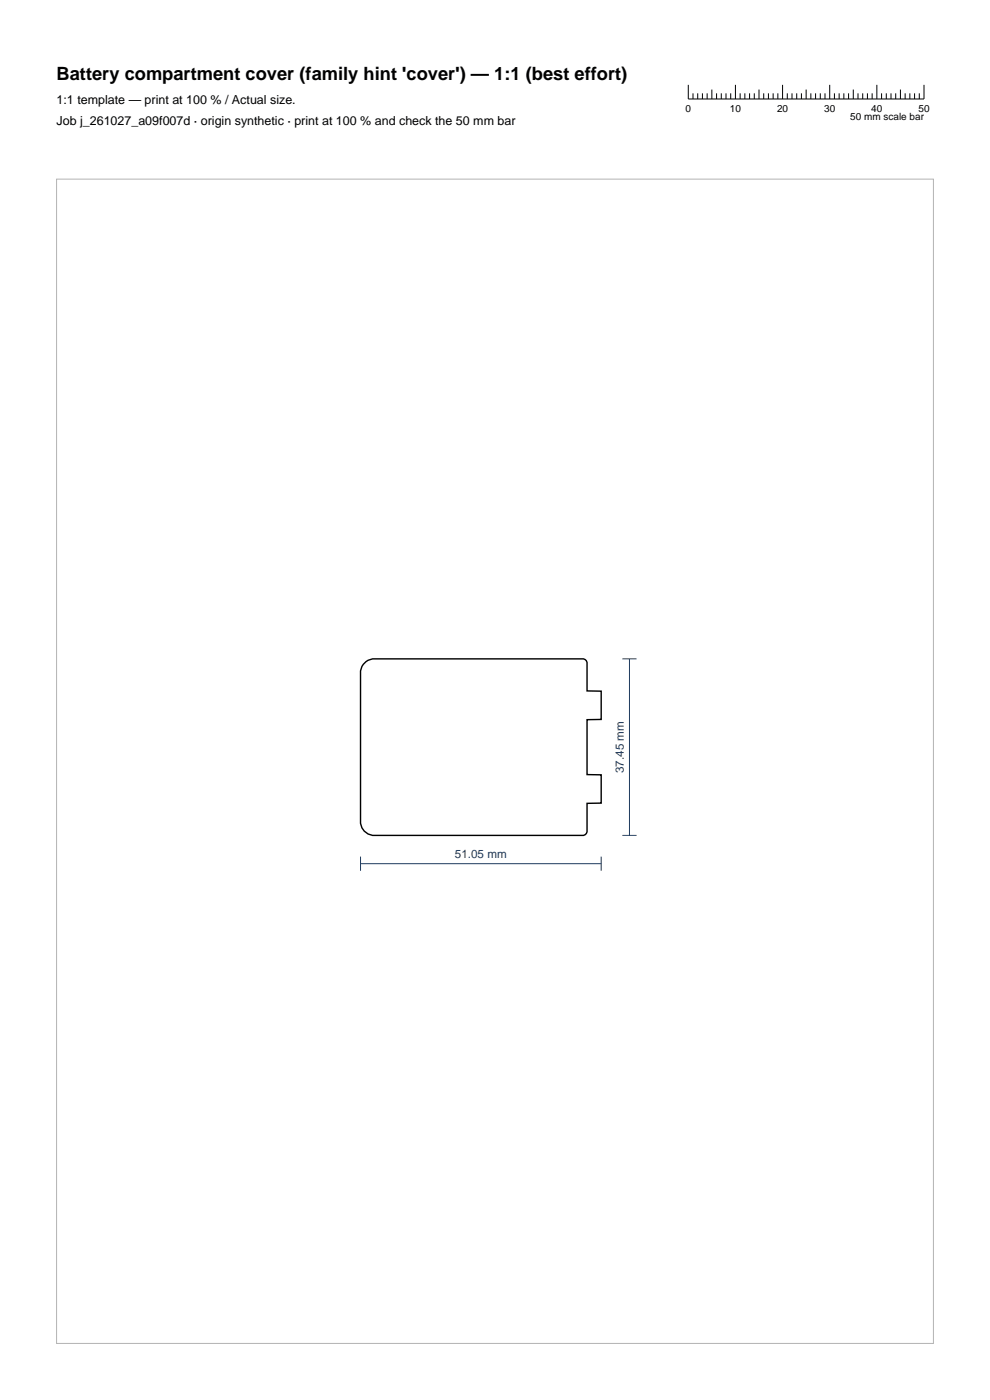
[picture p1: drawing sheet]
<svg xmlns="http://www.w3.org/2000/svg" width="210mm" height="297mm" viewBox="0 0 210 297" stroke-linecap="round" stroke-linejoin="round" font-family="sans-serif">
<g fill="none" stroke="#000" stroke-width=".21">
<path d="M146 18v3h50v-3M147 19.8v1.2M148 19.8v1.2M149 19.8v1.2M150 19.8v1.2M151 19v2M152 19.8v1.2M153 19.8v1.2M154 19.8v1.2M155 19.8v1.2M156 18v3M157 19.8v1.2"/>
<path d="M158 19.8v1.2M159 19.8v1.2M160 19.8v1.2M161 19v2M162 19.8v1.2M163 19.8v1.2M164 19.8v1.2M165 19.8v1.2M166 18v3M167 19.8v1.2M168 19.8v1.2M169 19.8v1.2"/>
<path d="M170 19.8v1.2M171 19v2M172 19.8v1.2M173 19.8v1.2M174 19.8v1.2M175 19.8v1.2M176 18v3M177 19.8v1.2M178 19.8v1.2M179 19.8v1.2M180 19.8v1.2M181 19v2"/>
<path d="M182 19.8v1.2M183 19.8v1.2M184 19.8v1.2M185 19.8v1.2M186 18v3M187 19.8v1.2M188 19.8v1.2M189 19.8v1.2M190 19.8v1.2M191 19v2M192 19.8v1.2M193 19.8v1.2"/>
<path d="M194 19.8v1.2M195 19.8v1.2"/>
</g>
<path d="M77.6 140.4l1.4-.6h44.8l.3 .1 .4 .6v6.1h3v6l-3 .1v11.6l3 .1v6h-3v6.1l-.4 .6-.3 .1h-44.8a3 3 0 0 1-2.5-2.5v-32.4l.3-.9z" fill="none" stroke="#000" stroke-width=".3"/>
<path d="M132 139.8h3M133.5 139.8v37.4M132 177.2h3M76.5 183.2h51M76.5 181.7v3M127.5 181.7v3" fill="none" stroke="#1f3b5e" stroke-width=".21"/>
<path d="M12 38h186v247h-186z" fill="none" stroke="#b3b3b3" stroke-width=".21"/>
<text font-size="3.9" x="12" y="17">Battery compartment cover (family hint 'cover') — 1:1 (best effort)</text>
<g font-size="2.6">
<text x="12" y="22">1:1 template — print at 100 % / Actual size.</text>
<text x="12" y="26.5">Job j_261027_a09f007d · origin synthetic · print at 100 % and check the 50 mm bar</text>
</g>
<g font-size="2.5" fill="#1f3b5e">
<text x="132.3" y="164" transform="rotate(-90 132.3 164)">37.45 mm</text>
<text x="96.5" y="182">51.05 mm</text>
</g>
<g font-size="2.1">
<text x="145.4" y="23.8">0</text>
<text x="154.8" y="23.8">10</text>
<text x="164.8" y="23.8">20</text>
<text x="174.8" y="23.8">30</text>
<text x="184.8" y="23.8">40</text>
<text x="194.8" y="23.8">50</text>
<text x="180.4" y="25.5">50 mm scale bar</text>
</g>
</svg>
